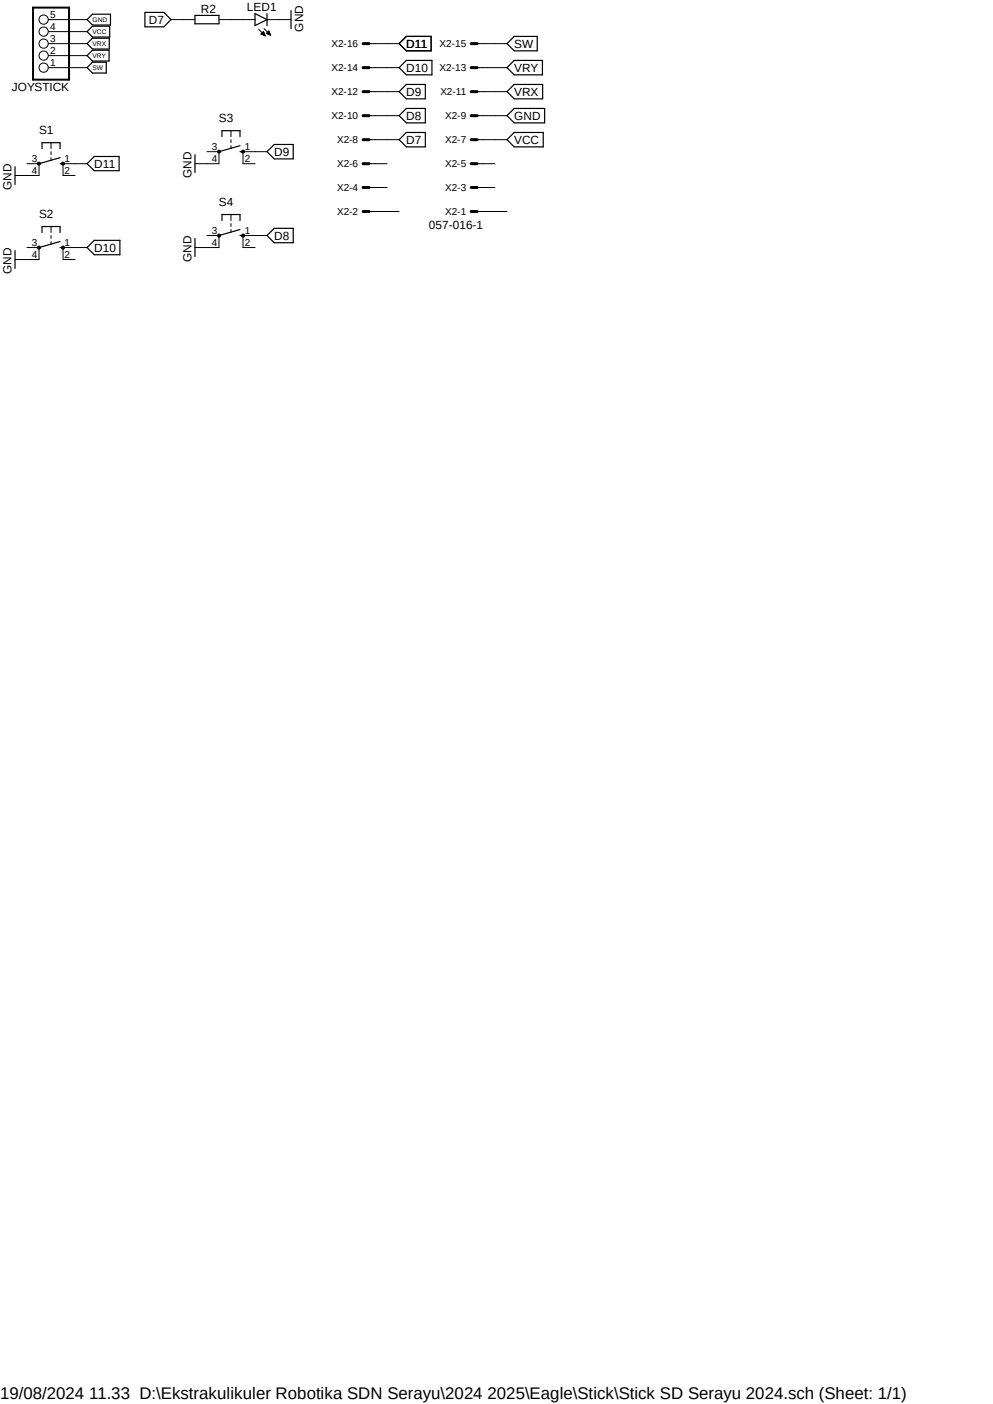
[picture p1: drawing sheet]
<svg xmlns="http://www.w3.org/2000/svg" width="210mm" height="297mm" viewBox="0 0 210 297" stroke-linecap="round" stroke-linejoin="round" font-family="sans-serif">
<path d="M0 0l115.5 58.7M115.5 0l-115.5 58.7" fill="none" stroke="#fff" stroke-width=".21"/>
<g fill="none" stroke="#000" stroke-width=".25">
<path d="M19.6 5.5h3.6v2.3h-3.6l-1.2-1.1zM19.6 3h3.8v2.3h-3.8l-1.2-1.2zM19.6 8.1h3.5v2.3h-3.5l-1.2-1.2zM19.6 10.6h3.5v2.3h-3.5l-1.2-1.1zM19.6 13.2h2.9v2.3h-2.9l-1.2-1.2zM30.6 2.6h4.1l1.5 1.5-1.5 1.6h-4.1zM41.2 3.3h5.1v1.7h-5.1zM53.9 2.9l2.6 1.2-2.6 1.3zM56.5 2.9v2.5M61.6 2.2v3.9M85.9 17.9h4.1v3h-4.1l-1.5-1.5zM85.9 12.8h5.5v3h-5.5l-1.5-1.5z"/>
<path d="M85.9 7.7h5.3v3.1h-5.3l-1.5-1.6zM107.2 19.4l1.6-1.5h6v3h-6zM107.2 14.3l1.6-1.5h5.9v3h-5.9zM107.2 9.2l1.6-1.5h4.8v3.1h-4.8zM3.2 35.3v3.7M8.9 31.5v-1.3h3.8v1.3M12.7 34.6h.6M12.7 33.4l-4.4 1.2M18.4 34.6l1.5-1.5h5.3v3h-5.3zM41.2 32.7v3.8M46.9 28.9v-1.3h3.9v1.3M50.8 32.1h.6"/>
<path d="M50.8 30.8l-4.5 1.3M58 30.6h4v3h-4l-1.5-1.5zM85.9 28h4.1v3.1h-4.1l-1.5-1.6zM85.9 22.9h4.1v3.1h-4.1l-1.5-1.5zM107.2 29.5l1.6-1.5h6.1v3.1h-6.1zM107.2 24.5l1.6-1.6h6.4v3.1h-6.4zM3.2 53v3.8M8.9 49.2v-1.3h3.8v1.3M12.7 52.4h.6M12.7 51.1l-4.4 1.3M18.4 52.4l1.5-1.6h5.5v3.1h-5.5zM41.2 50.5v3.8"/>
<path d="M46.9 46.7v-1.3h3.9v1.3M50.8 49.8h.6M50.8 48.6l-4.5 1.2M58 48.3h4v3.1h-4l-1.5-1.6z"/>
</g>
<path d="M7 1.6h7.6v15.2h-7.6z" fill="none" stroke="#000" stroke-width=".42"/>
<g fill="none" stroke="#000" stroke-width=".21">
<path d="M10.2 14.3h8.2M10.2 11.8h8.2M10.2 9.2h8.2M10.2 6.7h8.2M10.2 4.1h8.2M36.2 4.1h5M46.3 4.1h7.6M54.7 6.2l1.4 1.4M55.2 7.2l.9 .4M55.2 7.2l.5-.5 .4 .9M55.2 7.2h.7M55.3 7.1h.6"/>
<path d="M55.4 7.3h.6M55.4 7h.5M55.5 6.9h.3M55.6 6.9h.2M55.6 7.4h.4M55.7 6.8h.1M55.8 6.1l1.4 1.4M55.8 7.5h.2M56 7.6h.1M56.4 7h.7M56.4 7.1h.7M56.5 4.1h5.1"/>
<path d="M56.5 6.9h.5M56.6 6.9h.4M56.6 7.2h.5M56.7 6.8h.2M56.8 6.7h.1M56.9 7.3h.2M56.9 6.6l.3 .9-.9-.4zM56.9 6.6h.1M57.1 7.4h.1M78.1 14.3h6.3M78.1 9.2h6.3M78.1 19.4h6.3"/>
<path d="M100.9 14.3h6.3M100.9 9.2h6.3M100.9 19.4h6.3M5.7 34.6h2.6v2.5h-5.1M8 34.4h.5l.1 .2-.1 .2h-.5zM10.8 30.2v1.3M10.8 32.1v.6M10.8 33.4v.6M13.1 34.4h.4l.2 .2-.2 .2h-.4zM18.4 34.6h-5.1v2.5h2.6M43.8 32.1h2.5v2.5h-5.1M46.1 31.8h.5v.5h-.5z"/>
<path d="M48.9 27.6v1.3M48.9 29.5v.7M48.9 30.8v.7M51.2 31.8h.4v.5h-.4l-.1-.2zM56.5 32.1h-5.1v2.5h2.5M78.1 34.6h3.8M78.1 39.7h3.8M78.1 29.5h6.3M78.1 24.5h6.3M100.9 34.6h3.8M100.9 39.7h3.8M100.9 29.5h6.3"/>
<path d="M100.9 24.5h6.3M5.7 52.4h2.6v2.5h-5.1M8 52.2l.3-.2 .2 .2 .1 .2-.1 .2h-.5zM10.8 47.9v1.3M10.8 49.8v.7M10.8 51.1v.6M13.1 52.2l.2-.2 .2 .2 .2 .2-.2 .2h-.4zM18.4 52.4h-5.1v2.5h2.6M43.8 49.8h2.5v2.6h-5.1M46.1 49.6l.2-.1 .3 .1v.5h-.5zM48.9 45.4v1.3M48.9 47.3v.6"/>
<path d="M48.9 48.6v.6M51.2 49.6l.2-.1 .2 .1v.5h-.4l-.1-.3zM56.5 49.8h-5.1v2.6h2.5M78.1 44.7h6.3M100.9 44.7h6.3"/>
<circle cx="9.2" cy="14.3" r=".98"/>
<circle cx="9.2" cy="11.8" r=".98"/>
<circle cx="9.2" cy="4.1" r=".98"/>
<circle cx="9.2" cy="6.7" r=".98"/>
<circle cx="9.2" cy="9.2" r=".98"/>
</g>
<g fill="#000">
<path d="M8 34.4h.5l.1 .2-.1 .2h-.5z" fill-rule="evenodd"/>
<path d="M13.1 34.4h.4l.2 .2-.2 .2h-.4z" fill-rule="evenodd"/>
<path d="M46.1 31.8h.5v.5h-.5z" fill-rule="evenodd"/>
<path d="M51.2 31.8h.4v.5h-.4l-.1-.2z" fill-rule="evenodd"/>
<path d="M8 52.2l.3-.2 .2 .2 .1 .2-.1 .2h-.5z" fill-rule="evenodd"/>
<path d="M13.1 52.2l.2-.2 .2 .2 .2 .2-.2 .2h-.4z" fill-rule="evenodd"/>
<path d="M46.1 49.6l.2-.1 .3 .1v.5h-.5z" fill-rule="evenodd"/>
<path d="M51.2 49.6l.2-.1 .2 .1v.5h-.4l-.1-.3z" fill-rule="evenodd"/>
</g>
<g fill="none" stroke="#000" stroke-width=".64">
<path d="M76.8 19.4h1.3M76.8 14.3h1.3M76.8 9.2h1.3M99.7 19.4h1.2M99.7 14.3h1.2M99.7 9.2h1.2M76.8 39.7h1.3M76.8 34.6h1.3M76.8 29.5h1.3M76.8 24.5h1.3M99.7 39.7h1.2M99.7 34.6h1.2"/>
<path d="M99.7 29.5h1.2M99.7 24.5h1.2M76.8 44.7h1.3M99.7 44.7h1.2"/>
</g>
<text font-size="3.6" x="0" y="296">19/08/2024 11.33 D:\Ekstrakulikuler Robotika SDN Serayu\2024 2025\Eagle\Stick\Stick SD Serayu 2024.sch (Sheet: 1/1)</text>
<g font-size="2.5">
<text x="31.5" y="5">D7</text>
<text x="42.5" y="2.7">R2</text>
<text x="52.2" y="2.4">LED1</text>
<text x="64.1" y="6.7" transform="rotate(-90 64.1 6.7)">GND</text>
<text x="85.9" y="10.1">D11</text>
<text x="108.8" y="10.1">SW</text>
<text x="85.9" y="15.2">D10</text>
<text x="108.8" y="15.2">VRY</text>
<text x="2.5" y="19.3">JOYSTICK</text>
<text x="85.9" y="20.3">D9</text>
<text x="108.8" y="20.3">VRX</text>
<text x="8.3" y="28.3">S1</text>
<text x="46.3" y="25.7">S3</text>
<text x="85.9" y="25.4">D8</text>
<text x="108.8" y="25.4">GND</text>
<text x="19.9" y="35.5">D11</text>
<text x="58" y="33">D9</text>
<text x="85.9" y="30.4">D7</text>
<text x="108.8" y="30.4">VCC</text>
<text x="2.4" y="40.2" transform="rotate(-90 2.4 40.2)">GND</text>
<text x="40.5" y="37.7" transform="rotate(-90 40.5 37.7)">GND</text>
<text x="8.3" y="46">S2</text>
<text x="46.3" y="43.5">S4</text>
<text x="19.9" y="53.3">D10</text>
<text x="58" y="50.7">D8</text>
<text x="90.7" y="48.4">057-016-1</text>
<text x="2.4" y="58" transform="rotate(-90 2.4 58)">GND</text>
<text x="40.5" y="55.4" transform="rotate(-90 40.5 55.4)">GND</text>
</g>
<g font-size="2.1">
<text x="10.6" y="3.8">5</text>
<text x="10.6" y="11.4">2</text>
<text x="10.6" y="8.9">3</text>
<text x="10.6" y="6.4">4</text>
<text x="70.1" y="10">X2-16</text>
<text x="93" y="10">X2-15</text>
<text x="10.6" y="14">1</text>
<text x="70.1" y="15.1">X2-14</text>
<text x="93" y="15.1">X2-13</text>
<text x="70.1" y="20.2">X2-12</text>
<text x="93.1" y="20.2">X2-11</text>
<text x="70.1" y="25.2">X2-10</text>
<text x="94.1" y="25.2">X2-9</text>
<text x="6.7" y="34.2">3</text>
<text x="13.7" y="34.2">1</text>
<text x="44.8" y="31.7">3</text>
<text x="44.8" y="34.2">4</text>
<text x="51.8" y="31.7">1</text>
<text x="51.8" y="34.2">2</text>
<text x="71.3" y="35.4">X2-6</text>
<text x="71.3" y="30.3">X2-8</text>
<text x="94.1" y="35.4">X2-5</text>
<text x="94.1" y="30.3">X2-7</text>
<text x="6.7" y="36.8">4</text>
<text x="13.7" y="36.8">2</text>
<text x="71.3" y="40.4">X2-4</text>
<text x="94.1" y="40.4">X2-3</text>
<text x="71.3" y="45.5">X2-2</text>
<text x="94.1" y="45.5">X2-1</text>
<text x="6.7" y="52">3</text>
<text x="13.7" y="52">1</text>
<text x="44.8" y="49.5">3</text>
<text x="44.8" y="52">4</text>
<text x="51.8" y="49.5">1</text>
<text x="51.8" y="52">2</text>
<text x="6.7" y="54.6">4</text>
<text x="13.7" y="54.6">2</text>
</g>
<g font-size="1.4">
<text x="19.6" y="4.7">GND</text>
<text x="19.6" y="7.2">VCC</text>
<text x="19.6" y="9.7">VRX</text>
<text x="19.6" y="12.3">VRY</text>
<text x="19.6" y="14.8">SW</text>
</g>
</svg>
